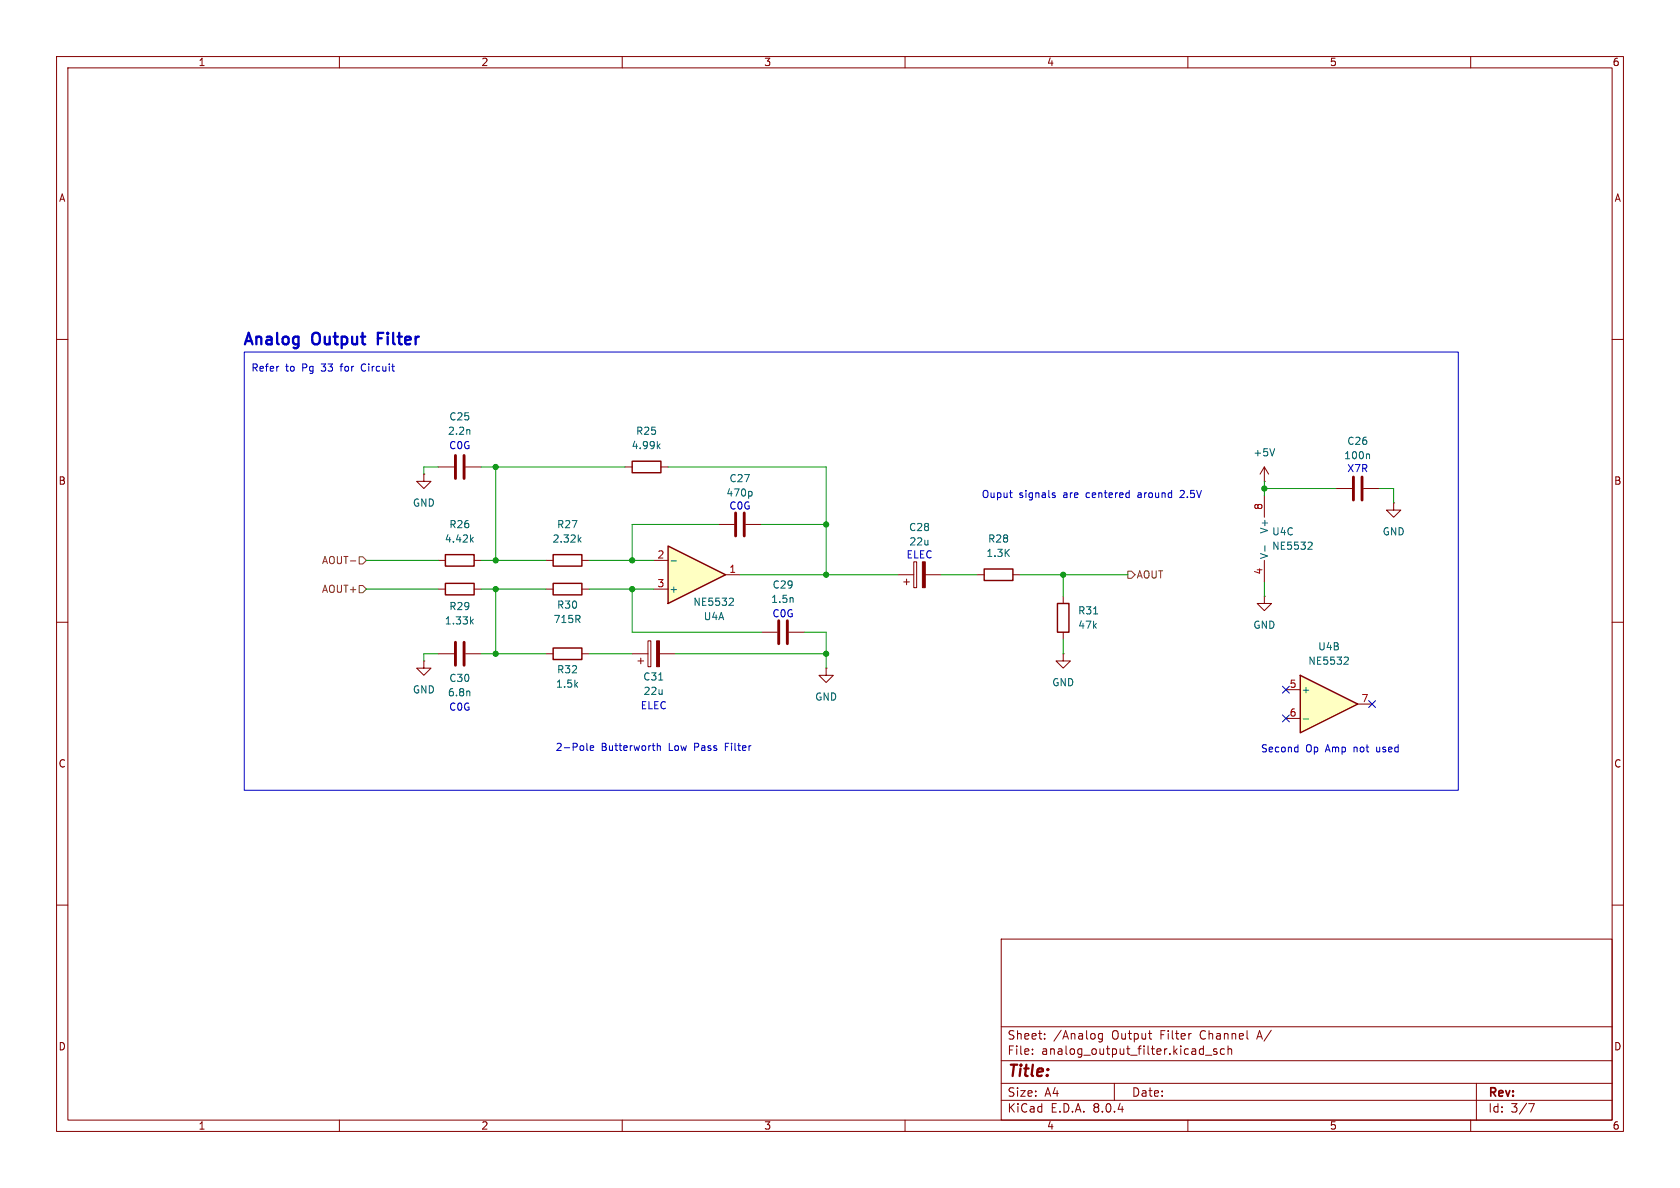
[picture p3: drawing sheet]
<svg xmlns="http://www.w3.org/2000/svg" width="297mm" height="210mm" viewBox="0 0 297 210" stroke-linecap="round" stroke-linejoin="round" font-family="sans-serif">
<g fill="none" stroke="#840000" stroke-width=".18">
<path d="M10 10h277v190h-277zM12 12h273v186h-273zM60 10v2M110 10v2M160 10v2M210 10v2M260 10v2M10 60h2M285 60h2M10 110h2M285 110h2M10 160h2"/>
<path d="M285 160h2M177 166h108v32h-108zM60 198v2M110 198v2M160 198v2M177 194.5h108M177 191.5h108M177 187.5h108M177 181.5h108M182.5 186.3v.1M182.5 185.5v.1M184.7 183.6v.1"/>
<path d="M184.7 182.8v.1M194.9 182.7v1.2l-.3 .3-.4-.1M194.9 182.8l-.4-.1-.3 .3v.4l.1 .2h.6M197 191.5v3M203 182.7h.6M203.5 183.7h.1M210 198v2M213.1 186.5h1.1M215.1 185.5l-.4-.1-.2 .2 .1 .2 .5 .2v.3h-.6M216.5 185.5l-.5-.1-.3 .3v.4l.2 .2h.6M217.1 185.5l.2-.1 .4 .1v.9M217.1 184.9v1.5"/>
<path d="M260 198v2M261 191.5v6.5M270.2 195.1h1l-.6 1.5"/>
</g>
<path d="M118.1 96.5l10.2 5.1-10.2 5.1z" fill="#ffffc2"/>
<path d="M118.1 96.5l10.2 5.1-10.2 5.1zM174 100.6h5.1v2h-5.1z" fill="none" stroke="#840000" stroke-width=".25"/>
<g fill="none" stroke="#840000" stroke-width=".18">
<path d="M74.9 83.8v1.3h1.3l-1.3 1.3-1.2-1.3h1.2M74.9 83.8h.1M77.5 82.6h2.8M82.3 82.6h2.8M115.6 99.1h2.5M127 92.7h2.8M131.8 92.7h2.8M161.5 99.3h.6v4.6h-.6zM223.5 85.1h.1M223.5 82.6l-.7 1.2M223.5 82.6v2.5M223.5 82.6l.8 1.2"/>
<path d="M236.2 86.4h2.8M241 86.4h2.8M246.4 88.9v1.3h1.2l-1.2 1.2-1.3-1.2h1.3M246.4 88.9h.1M74.9 116.8v1.3h1.3l-1.3 1.3-1.2-1.3h1.2M74.9 116.8h.1M77.5 115.6h2.8M82.3 115.6h2.8M115.6 104.1h2.5M128.3 101.6h2.5M146 118.1v1.3h1.3l-1.3 1.3-1.2-1.3h1.2M146 118.1h.1"/>
<path d="M158.7 101.6h2.8M159.8 102.9h1M160.3 102.4v1M163.6 101.6h2.8M172.7 101.6h1.3M179.1 101.6h1.2"/>
</g>
<path d="M83 76l.1 .8M225.3 79.3l-.4 1.3M118.6 99.2h1M132.7 86.9l.3 .2v.4l-.3 .2M241.9 80.3l.2 .1v.7M129.1 105.7l.4 .1 .2 .3-.8 .9h.8M83 122.2l.1 .8" fill="none" stroke="#006464" stroke-width=".18"/>
<path d="M80.5 80.5v4.1M82 80.5v4.1M130 90.7v4M131.6 90.7v4M239.3 84.3v4.1M240.8 84.3v4.1M80.5 113.5v4.1M82 113.5v4.1" fill="none" stroke="#840000" stroke-width=".51"/>
<path d="M163.1 99.3h.5v4.6h-.5z" fill="#840000" stroke="#840000" stroke-width=".18"/>
<path d="M229.9 119.4l10.1 5.1-10.1 5z" fill="#ffffc2"/>
<path d="M78.7 98h5.1v2.1h-5.1zM97.8 98h5.1v2.1h-5.1zM111.8 81.5h5v2.1h-5zM78.7 103.1h5.1v2.1h-5.1zM97.8 114.6h5.1v2h-5.1zM97.8 103.1h5.1v2.1h-5.1zM186.9 106.7h2.1v5.1h-2.1zM229.9 119.4l10.1 5.1-10.1 5z" fill="none" stroke="#840000" stroke-width=".25"/>
<g fill="none" stroke="#840000" stroke-width=".18">
<path d="M77.5 99.1h1.2M83.8 99.1h1.3M96.5 99.1h1.3M102.9 99.1h1.2M110.5 82.6h1.3M116.8 82.6h1.3M223.5 87.6v3.8M223.5 99.1v3.8M77.5 104.1h1.2M83.8 104.1h1.3M96.5 104.1h1.3M96.5 115.6h1.3"/>
<path d="M102.9 104.1h1.2M102.9 115.6h1.2M111.8 115.6h2.8M112.8 116.8h1M113.3 116.3v1M114.6 113.3h.5v4.6h-.5zM116.6 115.6h2.8M134.6 111.8h2.8M139.4 111.8h2.8M188 115.6v1.2h1.2l-1.2 1.3-1.3-1.3h1.3M188 115.6h.1M188 105.4v1.3"/>
<path d="M188 111.8v1.2M223.5 105.4v1.3h1.3l-1.3 1.3-1.3-1.3h1.3M223.5 105.4h.1M227.3 121.9h2.6M227.3 127h2.6M240 124.5h2.6"/>
</g>
<g fill="none" stroke="#006464" stroke-width=".18">
<path d="M116.3 78.8l.4 .5M116.7 78.5l-.5 .5M83.3 95.3l.4 .5M83.7 95l-.5 .5M102.4 95.3l.3 .5M102.7 95l-.5 .5M223.6 96.5v.9M231.4 95.8l.5 .1 .1 .3-.8 .9h.8M83.3 109.8l.4 .5M83.7 109.5l-.5 .4M140.2 105.7v.8M193.3 108.5h.8"/>
<path d="M237.8 116.1l.4 .1 .2 .3-.8 .9h.8M116.4 120.2h.8M230.4 127.1h1"/>
</g>
<path d="M116.1 113.3h.5v4.6h-.5z" fill="#840000" stroke="#840000" stroke-width=".18"/>
<path d="M137.7 109.7v4.1M139.2 109.7v4.1" fill="none" stroke="#840000" stroke-width=".51"/>
<path d="M61.9 99.2h1M63.5 98.4h.6l.7 .7-.7 .6h-.6zM63.5 103.5h.6l.7 .6-.7 .7h-.6zM199.4 101h.6l.7 .6-.7 .6h-.6z" fill="none" stroke="#725600" stroke-width=".18"/>
<g fill="none" stroke="#0000c2" stroke-width=".18">
<path d="M43.2 62.2h214.6v77.5h-214.6zM64.1 64.4l-.2 .5 .2 .6M178.5 87.1h.4M178.8 88h.1M186.1 87.2h.4M186.1 87.5l.5 .2-.1 .2-.4 .1M208.8 86.7l-.2 .1M209.3 87.2l-.7 .8h.8M103.7 132.5l.2 .2M104.4 132.2l.6-.1-.1-.2-.4-.1-.1 .2v.6h.5M116.2 131.9l.2-.1 .3 .1v.8M116.2 131.4v1.3"/>
<path d="M229.3 132.1h.2M229.5 131.6v1.3M229.5 132.9h-.2"/>
</g>
<g fill="none" stroke="#009600" stroke-width=".18">
<path d="M64.8 99.1h12.7M77.5 82.6h-2.6v1.2M85.1 82.6h25.4M85.1 99.1h11.4M87.6 82.6v16.5M104.1 99.1h11.5M118.1 82.6h27.9v19M127 92.7h-15.2v6.4M134.6 92.7h11.4M223.5 85.1v2.5M223.5 86.4h12.7M243.8 86.4h2.6v2.5"/>
<path d="M64.8 104.1h12.7M77.5 115.6h-2.6v1.2M85.1 115.6h11.4M85.1 104.1h11.4M87.6 104.1v11.5M104.1 115.6h7.7M104.1 104.1h11.5M111.8 104.1v7.7h22.8M119.4 115.6h26.6M130.8 101.6h27.9M142.2 111.8h3.8v6.3M166.4 101.6h6.3"/>
<path d="M180.3 101.6h19.1M188 101.6v3.8M188 113v2.6M223.5 102.9v2.5"/>
</g>
<path d="M226.7 121.3l1.2 1.2M226.7 126.4l1.2 1.2M227.9 121.3l-1.2 1.2M227.9 126.4l-1.2 1.2M242 123.9l1.2 1.2M243.2 123.9l-1.2 1.2" fill="none" stroke="#000084" stroke-width=".18"/>
<g fill="#009600" stroke="#009600" stroke-width=".18">
<circle cx="223.5" cy="86.4" r=".46"/>
<circle cx="188" cy="101.6" r=".46"/>
<circle cx="87.6" cy="99.1" r=".46"/>
<circle cx="87.6" cy="104.1" r=".46"/>
<circle cx="87.6" cy="82.6" r=".46"/>
<circle cx="111.8" cy="99.1" r=".46"/>
<circle cx="87.6" cy="115.6" r=".46"/>
<circle cx="111.8" cy="104.1" r=".46"/>
<circle cx="146" cy="115.6" r=".46"/>
<circle cx="146" cy="92.7" r=".46"/>
<circle cx="146" cy="101.6" r=".46"/>
</g>
<g font-size="2.8" fill="#0000c2">
<text x="42.7" y="61.6">Analog</text>
<text x="55.2" y="61.6">Output</text>
<text x="67.5" y="61.6">Filter</text>
</g>
<text font-size="2.8" fill="#840000" x="178" y="190.9">Title:</text>
<g font-size="2.1" fill="#840000">
<text x="178" y="184">Sheet:</text>
<text x="186.2" y="184">/Analog</text>
<text x="196.6" y="184">Output</text>
<text x="205.3" y="184">Filter</text>
<text x="212.4" y="184">Channel</text>
<text x="222.7" y="184">A/</text>
<text x="178" y="186.7">File:</text>
<text x="184.1" y="186.7">analog_output_filter.kicad_sch</text>
<text x="178" y="196.9">KiCad</text>
<text x="178" y="194.1">Size:</text>
<text x="184.7" y="194.1">A4</text>
<text x="185.7" y="196.9">E.D.A.</text>
<text x="193.3" y="196.9">8.0.4</text>
<text x="200" y="194.1">Date:</text>
<text x="263" y="194.3">Rev:</text>
<text x="263" y="196.9">Id:</text>
<text x="267.1" y="196.9">3/7</text>
</g>
<g font-size="1.8" fill="#840000">
<text x="35" y="11.9">1</text>
<text x="85" y="11.9">2</text>
<text x="135" y="11.9">3</text>
<text x="185" y="11.9">4</text>
<text x="235" y="11.9">5</text>
<text x="285" y="11.9">6</text>
<text x="10.3" y="35.9">A</text>
<text x="285.3" y="35.9">A</text>
<text x="10.3" y="85.9">B</text>
<text x="285.3" y="85.9">B</text>
<text x="10.3" y="135.9">C</text>
<text x="285.3" y="135.9">C</text>
<text x="10.3" y="185.9">D</text>
<text x="285.3" y="185.9">D</text>
<text x="35" y="199.9">1</text>
<text x="85" y="199.9">2</text>
<text x="135" y="199.9">3</text>
<text x="185" y="199.9">4</text>
<text x="235" y="199.9">5</text>
<text x="285" y="199.9">6</text>
</g>
<g font-size="1.8" fill="#0000c2">
<text x="44.3" y="65.9">Refer</text>
<text x="50.5" y="65.9">to</text>
<text x="53.5" y="65.9">Pg</text>
<text x="57.1" y="65.9">33</text>
<text x="60.7" y="65.9">for</text>
<text x="64.5" y="65.9">Circuit</text>
<text x="79.3" y="79.6">C0G</text>
<text x="238.1" y="83.7">X7R</text>
<text x="173.5" y="88.2">Ouput</text>
<text x="180.1" y="88.2">signals</text>
<text x="188.1" y="88.2">are</text>
<text x="192.3" y="88.2">centered</text>
<text x="201.6" y="88.2">around</text>
<text x="209.3" y="88.2">2.5V</text>
<text x="128.8" y="90.3">C0G</text>
<text x="160.2" y="98.9">ELEC</text>
<text x="136.5" y="109.3">C0G</text>
<text x="79.3" y="125.8">C0G</text>
<text x="113.2" y="125.6">ELEC</text>
<text x="98.1" y="132.9">2-Pole</text>
<text x="106.3" y="132.9">Butterworth</text>
<text x="118.3" y="132.9">Low</text>
<text x="123" y="132.9">Pass</text>
<text x="128.6" y="132.9">Filter</text>
<text x="222.8" y="133.2">Second</text>
<text x="230.8" y="133.2">Op</text>
<text x="234.5" y="133.2">Amp</text>
<text x="239.6" y="133.2">not</text>
<text x="243.8" y="133.2">used</text>
</g>
<g font-size="1.8" fill="#006464">
<text x="79.1" y="77.1">2.2n</text>
<text x="79.3" y="74.5">C25</text>
<text x="112.4" y="77.1">R25</text>
<text x="111.6" y="79.6">4.99k</text>
<text x="221.5" y="80.9">+5V</text>
<text x="237.5" y="81.4">100n</text>
<text x="238.1" y="78.8">C26</text>
<text x="72.9" y="89.8">GND</text>
<text x="128.3" y="88">470p</text>
<text x="128.9" y="85.4">C27</text>
<text x="79.3" y="93.6">R26</text>
<text x="98.4" y="93.6">R27</text>
<text x="160.6" y="94.1">C28</text>
<text x="224.4" y="94.4" transform="rotate(-90 224.4 94.4)">V+</text>
<text x="224.8" y="94.8">U4C</text>
<text x="244.3" y="94.8">GND</text>
<text x="78.5" y="96.1">4.42k</text>
<text x="97.6" y="96.1">2.32k</text>
<text x="160.7" y="96.6">22u</text>
<text x="174.3" y="98.7">1.3K</text>
<text x="174.6" y="96.1">R28</text>
<text x="224.4" y="98.9" transform="rotate(-90 224.4 98.9)">V-</text>
<text x="224.8" y="97.4">NE5532</text>
<text x="98.4" y="107.8">R30</text>
<text x="118.2" y="105">+</text>
<text x="122.5" y="107.3">NE5532</text>
<text x="136.2" y="106.8">1.5n</text>
<text x="136.5" y="104.2">C29</text>
<text x="78.5" y="110.6">1.33k</text>
<text x="79.3" y="108.1">R29</text>
<text x="97.8" y="110.3">715R</text>
<text x="124.3" y="109.8">U4A</text>
<text x="190.5" y="111.4">47k</text>
<text x="190.5" y="108.8">R31</text>
<text x="221.5" y="111.4">GND</text>
<text x="98.4" y="119.2">R32</text>
<text x="231.2" y="117.7">NE5532</text>
<text x="232.9" y="115.2">U4B</text>
<text x="72.9" y="122.8">GND</text>
<text x="79.1" y="123.3">6.8n</text>
<text x="79.3" y="120.8">C30</text>
<text x="98.2" y="121.8">1.5k</text>
<text x="113.6" y="120.5">C31</text>
<text x="113.7" y="123">22u</text>
<text x="144" y="124.1">GND</text>
<text x="185.9" y="121.5">GND</text>
<text x="230" y="122.8">+</text>
</g>
<g font-size="1.8" fill="#a90000">
<text x="223.3" y="90.2" transform="rotate(-90 223.3 90.2)">8</text>
<text x="116.1" y="98.8">2</text>
<text x="128.8" y="101.3">1</text>
<text x="223.3" y="101.7" transform="rotate(-90 223.3 101.7)">4</text>
<text x="116.1" y="103.9">3</text>
<text x="227.9" y="121.7">5</text>
<text x="240.6" y="124.2">7</text>
<text x="227.9" y="126.7">6</text>
</g>
<g font-size="1.8" fill="#725600">
<text x="56.8" y="99.9">AOUT-</text>
<text x="56.8" y="105">AOUT+</text>
<text x="200.9" y="102.5">AOUT</text>
</g>
</svg>
